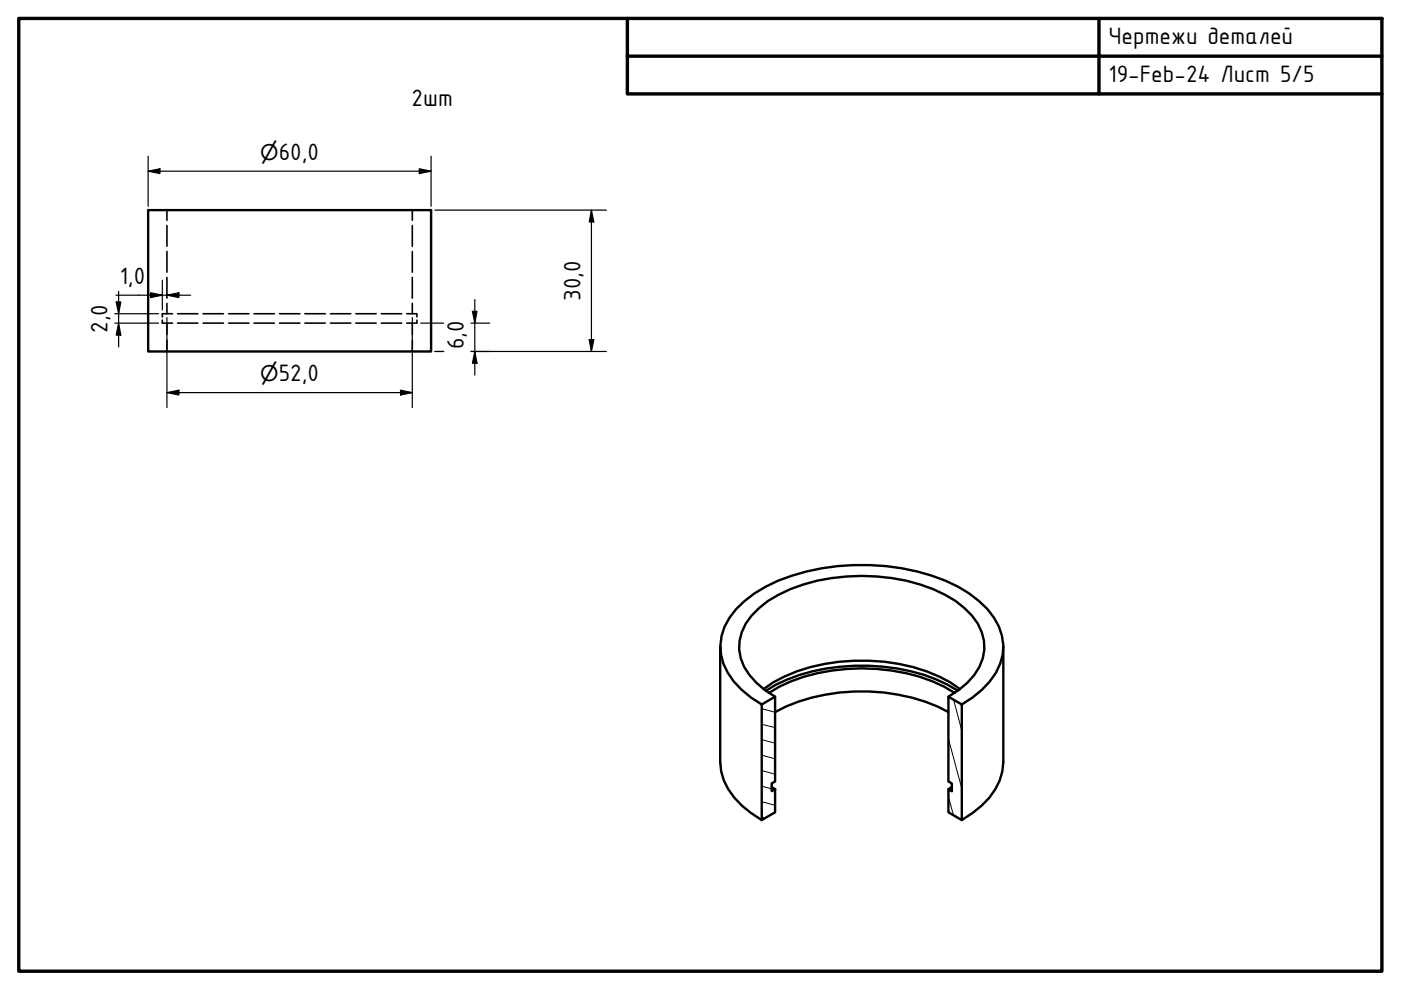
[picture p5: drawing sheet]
<svg xmlns="http://www.w3.org/2000/svg" width="297mm" height="210mm" viewBox="0 0 297 210" stroke-linecap="round" stroke-linejoin="round" font-family="sans-serif">
<!-- layer: Hatch (ISO) -->
<path d="M161.5 156.8l2.8 .8M161.5 153.6l2.8 .7M161.5 150.3l2.8 .7M201.1 156.6l2.8 10.6M202.2 148.4l1.7 6.5M161.5 173.2l.7 .3M161.5 170l2.8 .7M161.5 166.7l2.1 .6M161.5 163.4l2.8 .7M161.5 160.1l2.8 .8M164.2 167.4h.1M201.1 168.9l1 3.9" fill="none" stroke="#000" stroke-width=".21"/>
<!-- layer: Hidden (ISO) -->
<g fill="none" stroke="#000" stroke-width=".34">
<path d="M35.4 44.5v2.2M35.4 47.8v4.4M35.4 53.3v4.4M35.4 58.8v4.4M87.4 44.5v2.2M87.4 47.8v4.4M87.4 53.3v4.4M87.4 58.8v4.4M34.4 67.9v.6h2.2M35.4 64.3v2.2M35.4 68.5v2.4M35.4 72.1v2.4"/>
<path d="M36.6 66.5h-2.2v.7M37.6 68.5h4.4M37.6 66.5h4.4M43.1 68.5h4.3M43.1 66.5h4.3M48.5 68.5h4.3M48.5 66.5h4.3M53.8 68.5h4.4M53.8 66.5h4.4M59.3 68.5h4.3M59.3 66.5h4.3M64.6 68.5h4.4"/>
<path d="M64.6 66.5h4.4M70.1 68.5h4.3M70.1 66.5h4.3M75.4 68.5h4.4M75.4 66.5h4.4M80.9 68.5h4.3M80.9 66.5h4.3M86.2 66.5h2.2v.7M87.4 64.3v2.2M87.4 68.5v2.4M87.4 72.1v2.4M88.4 67.9v.6h-2.2"/>
</g>
<!-- layer: Visible (ISO) -->
<g fill="none" stroke="#000" stroke-width=".51">
<path d="M31.4 44.5h60v30h-60zM152.7 137.1v24.5a13.8 13.8 0 0 0 6.6 10.8l2.2 1.5M212.7 137.1v24.5a13.8 13.8 0 0 1-6.5 10.8l-2.3 1.5M161.5 149.4l2.8-1.7v18l-.7 .4v1.6l.7-.4v4.9l-2.8 1.7zM161.5 149.4a18.4 18.4 0 0 1-8.1-8.7 11.2 11.2 0 0 1 2.7-11.6 29.4 29.4 0 0 1 14.9-7.9 47.6 47.6 0 0 1 32.1 3.2 20.1 20.1 0 0 1 8.7 8.5 10.7 10.7 0 0 1-2 11.6l-1.6 1.7-2 1.7-2.3 1.5M161.9 146.1a33.3 33.3 0 0 1 19.2-6 38.6 38.6 0 0 1 20.4 4.6l2 1.4M162.4 146.4a39.2 39.2 0 0 1 24.9-5 34.6 34.6 0 0 1 15.8 5M163 146.9a38.5 38.5 0 0 1 26-4.7 32.9 32.9 0 0 1 13.4 4.7M164.3 147.7a16.9 16.9 0 0 1-6.5-6.3 9.5 9.5 0 0 1 1.5-10.9 25.9 25.9 0 0 1 14-7.4 41.8 41.8 0 0 1 27 3 18 18 0 0 1 7 6.1 9.3 9.3 0 0 1-.8 10.9l-1.4 1.7-1.9 1.5-2.1 1.4M164.3 151a40.8 40.8 0 0 1 31.9-2.2l2.6 1 2.3 1.2M201.1 147.7l2.8 1.7v24.5l-2.8-1.7v-4.9l.7 .4v-1.6l-.7-.4zM163.6 166.9l.7 .4"/>
<path d="M201.8 166.9l-.7 .4"/>
</g>
<!-- layer: Border (ISO) -->
<path d="M4 3.9h289v202h-289zM133 3.9v16h160M133 11.9h160M233 3.9v16" fill="none" stroke="#000" stroke-width=".72"/>
<!-- layer: Dimension (ISO) -->
<g fill="none" stroke="#000" stroke-width=".25">
<path d="M31.4 36.3l2.5-.5v1zM31.4 36.3h60M31.4 33.1v10.6M88.9 35.8l2.5 .5-2.5 .5zM91.4 33.1v10.6M34.4 59.4v6.3M92.2 44.5h36.4M125.4 44.5l.5 2.5h-1zM125.4 44.5v30M24.3 66.5h9.3M24.3 68.5h9.3M24.6 62.6h15.8"/>
<path d="M24.6 64h1l-.5 2.5zM25.1 68.5l.5 2.5h-1zM25.1 61.8v11.7M31.9 62.1l2.5 .5-2.5 .5zM35.4 62.6l2.5-.5v1zM35.4 67.3v19.1M87.4 67.3v19.1M89.2 68.5h4.9M92.2 74.5h1.9M99.9 68.5h3.9M99.9 74.5h28.7M100.2 66h.9l-.4 2.5z"/>
<path d="M100.7 74.5l.4 2.5h-.9zM100.7 63.5v16M124.9 72h1l-.5 2.5zM35.4 83.2l2.5-.5v1zM35.4 83.2h52M84.9 82.7l2.5 .5-2.5 .5z"/>
</g>
<path d="M31.4 36.3l2.5-.5v1zM88.9 35.8l2.5 .5-2.5 .5zM125.4 44.5l.5 2.5h-1zM24.6 64h1l-.5 2.5zM25.1 68.5l.5 2.5h-1zM31.9 62.1l2.5 .5-2.5 .5zM35.4 62.6l2.5-.5v1zM100.2 66h.9l-.4 2.5zM100.7 74.5l.4 2.5h-.9zM124.9 72h1l-.5 2.5zM35.4 83.2l2.5-.5v1zM84.9 82.7l2.5 .5-2.5 .5z" fill="#000"/>
<g font-size="5.4">
<text x="235" y="9.4">Чертежи деталей</text>
<text x="235" y="17.4">19-Feb-24 Лист 5/5</text>
<text x="87.2" y="22.5">2шт</text>
<text x="59.1" y="33.8">60,0</text>
<text x="25.4" y="60.3">1,0</text>
<text x="123.1" y="63.8" transform="rotate(-90 123.1 63.8)">30,0</text>
<text x="22.8" y="70.6" transform="rotate(-90 22.8 70.6)">2,0</text>
<text x="98.3" y="74.1" transform="rotate(-90 98.3 74.1)">6,0</text>
<text x="59.1" y="80.8">52,0</text>
</g>
<g font-size="4.6">
<text x="55.2" y="33.8">⌀</text>
<text x="55.2" y="80.8">⌀</text>
</g>
</svg>
